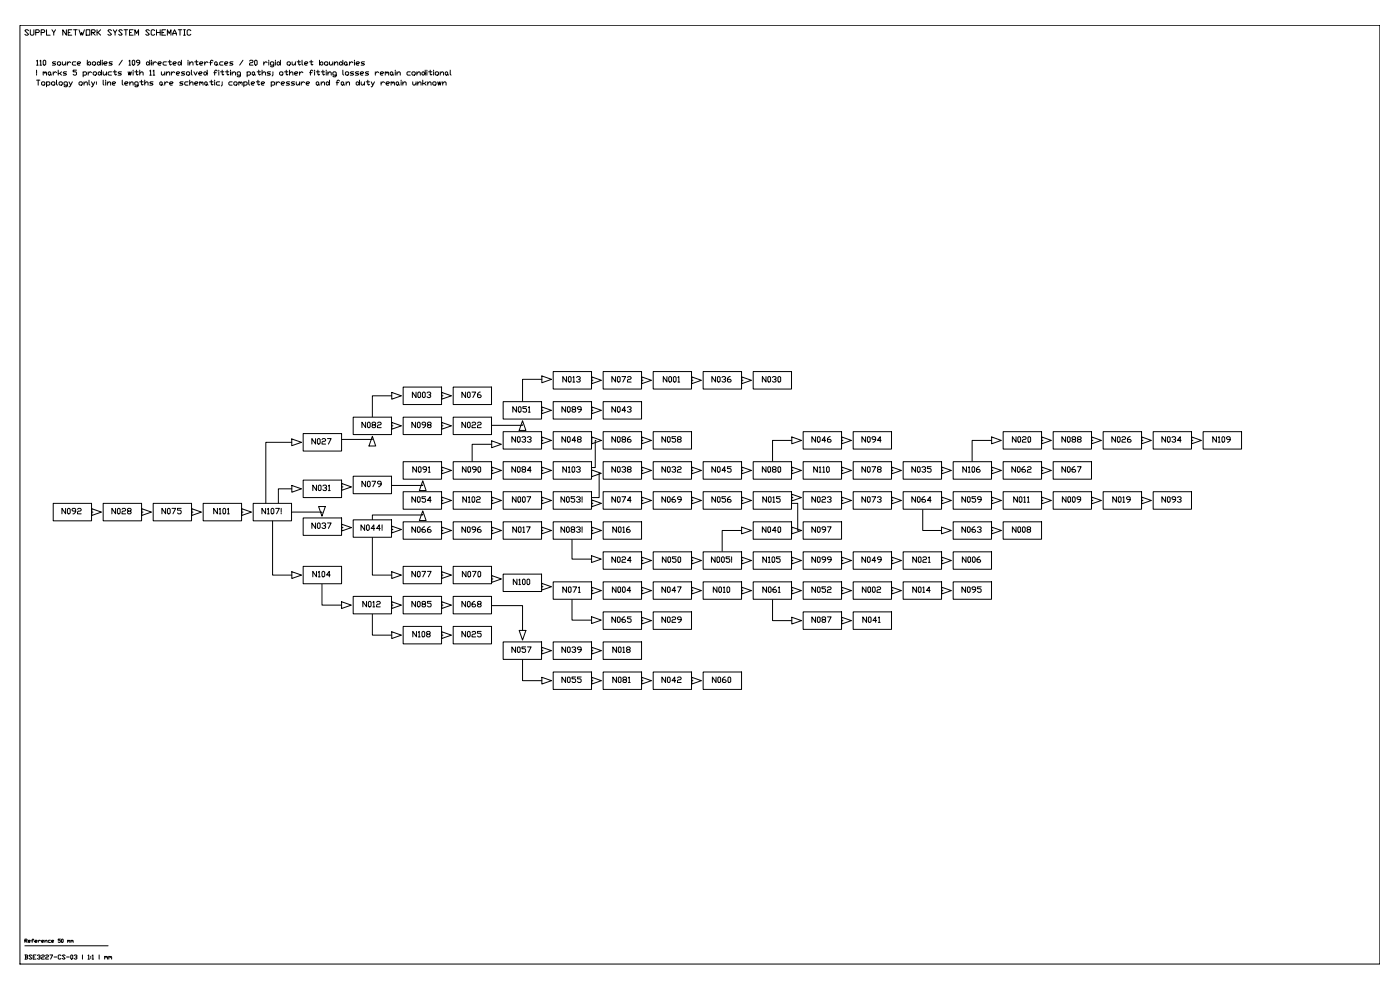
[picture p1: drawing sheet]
<svg xmlns="http://www.w3.org/2000/svg" width="841mm" height="594mm" viewBox="0 0 841 594" stroke-linecap="round" stroke-linejoin="round" font-family="sans-serif">
<!-- layer: TOPOLOGY -->
<g fill="none" stroke="#000" stroke-width=".6">
<path d="M235 238h-10a1 1 0 0 0-1 0 1 1 0 0 0 0 1v11M235 236l6 2-6 2zM242 233h23v10h-23zM265 236l6 2-6 2zM265 238h1M272 233h23v10h-23zM326 228h-11a1.1 1.1 0 0 0-1 0 1.1 1.1 0 0 0 0 1v12M326 226l5 2-5 2zM332 223h23v11h-23zM355 226l6 2-6 2zM356 228h.1M362 223h23v11h-23z"/>
<path d="M385 226l6 2-6 2zM386 228h.1M392 223h23v11h-23zM416 226l5 2-5 2zM416 228h.1M422 223h23v11h-23zM446 226l5 2-5 2zM446 228h.1M452 223h23v11h-23zM212 251h23v10h-23zM235 254l6 2-6 2zM235 256h1"/>
<path d="M242 251h23v10h-23zM265 254l6 2-6 2zM265 256h1M272 251h23v10h-23zM302 259h23v11h-23zM302 241h23v11h-23zM314 255h-18M314 253l2 6h-4zM325 244l6 2-6 3zM326 246h.1M332 259h23v11h-23zM332 241h23v11h-23z"/>
<path d="M355 244l6 2-6 3zM356 246h.1M362 241h23v11h-23zM362 259h23v11h-23zM392 259h23v11h-23zM482 259h24v11h-24zM513 259h23v11h-23zM603 259h23v11h-23zM633 259h23v11h-23zM663 259h23v11h-23zM693 259h23v11h-23zM723 259h23v11h-23z"/>
<path d="M175 266h-15v36M175 264l6 2-6 2zM182 260h23v11h-23zM224 264h-19M224 262l2 6h-4zM242 277h23v11h-23zM272 277h23v11h-23zM295 267h-10a1 1 0 0 0-1 0 1 1 0 0 0 0 1v9M295 265l6 2-6 2zM302 277h23v11h-23zM325 262l6 3-6 2zM326 265h.1"/>
<path d="M332 277h23v11h-23zM356 262l5 3-5 2zM358 265v14a1.1 1.1 0 0 1-1 2 1.1 1.1 0 0 1-1 0h-1M362 277h23v11h-23zM385 262l6 3-6 2zM386 265h.1M392 277h23v11h-23zM422 277h23v11h-23zM452 277h23v11h-23zM476 265h-11a1.1 1.1 0 0 0-1 0 1.1 1.1 0 0 0 0 1v11M476 262l5 3-5 2zM482 277h24v11h-24z"/>
<path d="M506 262l5 3-5 2zM506 265h.1M513 277h23v11h-23zM543 277h23v11h-23zM573 277h23v11h-23zM596 265h-11a1.2 1.2 0 0 0-1 0 1.2 1.2 0 0 0 0 1v11M596 262l6 3-6 2zM603 277h23v11h-23zM626 262l6 3-6 2zM626 265h1M633 277h23v11h-23zM656 262l6 3-6 2z"/>
<path d="M656 265h1M686 262l6 3-6 2zM686 265h1M716 262l6 3-6 2zM716 265h1M175 294h-6a1.1 1.1 0 0 0-2-1 1 1 0 0 0 0 2v7M175 292l6 2-6 2zM182 288h23v11h-23zM205 290l6 2-6 3zM205 292h1M212 286h23v11h-23zM242 295h23v11h-23z"/>
<path d="M254 291l-18 1M254 289l2 6h-4zM265 281l6 2-6 2zM265 299l6 2-6 2zM265 283h1M272 295h23v11h-23zM295 299l6 2-6 2zM295 281l6 2-6 2zM295 283h1M302 295h23v11h-23zM325 299l6 2-6 2zM325 281l6 2-6 2z"/>
<path d="M326 283h.1M355 282l6 2-6 2zM360 284v13a1.3 1.3 0 0 1 0 2 1.3 1.3 0 0 1-2 0h-2M362 295h23v11h-23zM385 281l6 2-6 2zM385 299l6 2-6 2zM386 283h.1M392 295h23v11h-23zM416 281l5 2-5 2zM416 299l5 2-5 2zM416 283h.1M422 295h23v11h-23z"/>
<path d="M446 299l5 2-5 2zM446 281l5 2-5 2zM446 283h.1M452 295h23v11h-23zM476 281l5 2-5 2zM476 297l5 2-5 2zM476 283h.1M476 299h.1M482 295h24v11h-24zM506 299l5 2-5 2zM506 281l5 2-5 2zM506 283h.1"/>
<path d="M513 295h23v11h-23zM536 281l5 2-5 2zM536 299l5 2-5 2zM536 283h.1M543 295h23v11h-23zM566 281l5 2-5 2zM566 299l5 2-5 2zM566 283h.1M573 295h23v11h-23zM596 281l6 2-6 2zM596 299l6 2-6 2zM596 283h.1"/>
<path d="M603 295h23v11h-23zM626 299l6 2-6 2zM626 281l6 2-6 2zM626 283h1M633 295h23v11h-23zM656 299l6 2-6 2zM663 295h23v11h-23zM686 299l6 2-6 2zM693 295h23v11h-23zM32 302h23v11h-23zM55 306l6 2-6 2zM55 308h1"/>
<path d="M62 302h23v11h-23zM85 306l6 2-6 2zM85 308h1M92 302h23v11h-23zM115 306l6 2-6 2zM115 308h1M122 302h23v11h-23zM145 306l6 2-6 2zM145 308h1M164 313v31a1 1 0 0 0 0 1 1 1 0 0 0 1 0h10M175 308h18M182 311h23v11h-23z"/>
<path d="M191 304h4l-2 6zM205 315l6 2-6 2zM205 317h1M235 316l6 2-6 2zM235 318h1M242 313h23v11h-23zM254 309h-30v3M254 307l2 6h-4zM265 317l6 2-6 2zM265 301h1M265 319h1M272 313h23v11h-23z"/>
<path d="M295 317l6 2-6 2zM295 301h1M295 319h1M302 313h23v11h-23zM325 317l6 2-6 2zM326 319h.1M326 301h.1M355 300l6 2-6 2zM355 317l6 2-6 2zM356 302h.1M356 319h.1M362 313h23v11h-23z"/>
<path d="M386 301h.1M416 301h.1M446 319h-11a1 1 0 0 0-1 0 1 1 0 0 0 0 1v11M446 317l5 2-5 2zM446 301h.1M452 313h23v11h-23zM476 317l5 2-5 2zM476 302h2a.9 .9 0 0 1 1 0 .9 .9 0 0 1 0 1l1 16M482 313h24v11h-24zM506 301h.1M536 301h.1M554 306v11a1.3 1.3 0 0 0 0 2 1.3 1.3 0 0 0 2 0h10"/>
<path d="M566 317l5 2-5 2zM566 301h.1M573 313h23v11h-23zM596 317l6 2-6 2zM596 301h.1M596 319h.1M603 313h23v11h-23zM626 301h1M656 301h1M686 301h1M224 323v22h11M344 324v10a1.3 1.3 0 0 0 0 2 1.3 1.3 0 0 0 1 0h10"/>
<path d="M355 334l6 2-6 2zM362 331h23v11h-23zM385 335l6 2-6 2zM386 337h.1M392 331h23v11h-23zM416 335l5 2-5 2zM416 337h.1M446 335l5 2-5 2zM446 337h.1M452 331h23v11h-23zM476 335l5 2-5 2zM476 337h.1"/>
<path d="M482 331h24v11h-24zM506 335l5 2-5 2zM506 337h.1M513 331h23v11h-23zM536 335l5 2-5 2zM536 337h.1M543 331h23v11h-23zM566 335l5 2-5 2zM566 337h.1M573 331h23v11h-23zM175 343l6 2-6 2zM182 340h23v11h-23z"/>
<path d="M193 351v11a1 1 0 0 0 0 1 1 1 0 0 0 2 0h10M212 358h23v11h-23zM235 343l6 2-6 2zM242 340h23v11h-23zM242 358h23v11h-23zM265 343l6 2-6 2zM265 345h1M272 358h23v11h-23zM272 340h23v11h-23zM295 346l6 2-6 2zM295 348h1M302 345h23v10h-23z"/>
<path d="M325 350l6 2-6 2zM326 352h.1M332 350h23v10h-23zM355 353l6 2-6 2zM356 355h.1M362 350h23v10h-23zM385 353l6 2-6 2zM386 355h.1M392 350h23v10h-23zM416 353l5 2-5 2zM416 355h.1M422 350h23v10h-23z"/>
<path d="M446 353l5 2-5 2zM446 355h.1M452 350h23v10h-23zM476 353l5 2-5 2zM476 355h.1M482 350h24v10h-24zM506 353l5 2-5 2zM506 355h.1M513 350h23v10h-23zM536 353l5 2-5 2zM536 355h.1M543 350h23v10h-23z"/>
<path d="M566 353l5 2-5 2zM566 355h.1M573 350h23v10h-23zM205 361l6 2-6 3zM224 369v10a2.1 2.1 0 0 0 0 3h11M235 361l6 2-6 3zM235 379l6 3-6 2zM235 363h1M242 376h23v11h-23zM265 361l6 2-6 3zM265 379l6 3-6 2zM265 363h1"/>
<path d="M272 376h23v11h-23zM296 364h18v15M312 379h4l-2 5zM344 360v11a1.3 1.3 0 0 0 0 1 1.3 1.3 0 0 0 1 1h10M355 370l6 3-6 2zM362 368h23v10h-23zM385 371l6 2-6 2zM386 373h.1M392 368h23v10h-23zM464 360v11a1.2 1.2 0 0 0 0 2 1.2 1.2 0 0 0 2 0h10M476 371l5 2-5 2zM482 368h24v10h-24z"/>
<path d="M506 371l5 2-5 2zM506 373h.1M513 368h23v10h-23zM265 382h1M302 386h23v10h-23zM314 396v11a1.3 1.3 0 0 0 0 2 1.3 1.3 0 0 0 2 0h10M325 389l6 2-6 2zM326 391h.1M332 386h23v10h-23zM355 389l6 2-6 2zM356 391h.1M362 386h23v10h-23z"/>
<path d="M326 407l5 2-5 2zM332 404h23v10h-23zM355 407l6 2-6 2zM356 409h.1M362 404h23v10h-23zM385 407l6 2-6 2zM386 409h.1M392 404h23v10h-23zM416 407l5 2-5 2zM416 409h.1M422 404h23v10h-23z"/>
</g>
<!-- layer: GAPS -->
<path d="M332 295h23v11h-23zM152 302h23v11h-23zM212 312h23v11h-23zM332 313h23v11h-23zM422 331h23v11h-23z" fill="none" stroke="#000" stroke-width=".6"/>
<!-- layer: BSA_DOC_FRAME -->
<path d="M12 15h817v564h-817z" fill="none" stroke="#000" stroke-width=".6"/>
<!-- layer: BSA_DOC_REFERENCE -->
<path d="M15 568h50" fill="none" stroke="#000" stroke-width=".6"/>
<g font-size="7.5">
<text x="21" y="41">110 source bodies / 109 directed interfaces / 20 rigid outlet boundaries</text>
<text x="21" y="47">! marks 5 products with 11 unresolved fitting paths; other fitting losses remain conditional</text>
<text x="21" y="53">Topology only: line lengths are schematic; complete pressure and fan duty remain unknown</text>
</g>
<g font-size="7.1">
<text x="216" y="258">N082</text>
<text x="246" y="258">N098</text>
<text x="276" y="258">N022</text>
<text x="186" y="268">N027</text>
<text x="247" y="285">N091</text>
<text x="277" y="285">N090</text>
<text x="306" y="285">N084</text>
<text x="337" y="285">N103</text>
<text x="366" y="285">N038</text>
<text x="397" y="285">N032</text>
<text x="427" y="285">N045</text>
<text x="457" y="285">N080</text>
<text x="488" y="285">N110</text>
<text x="516" y="285">N078</text>
<text x="546" y="285">N035</text>
<text x="577" y="285">N106</text>
<text x="607" y="285">N062</text>
<text x="637" y="285">N067</text>
<text x="187" y="296">N031</text>
<text x="246" y="303">N054</text>
<text x="277" y="303">N102</text>
<text x="307" y="303">N007</text>
<text x="336" y="303">N053!</text>
<text x="366" y="303">N074</text>
<text x="397" y="303">N069</text>
<text x="427" y="303">N056</text>
<text x="457" y="303">N015</text>
<text x="486" y="303">N023</text>
<text x="516" y="303">N073</text>
<text x="546" y="303">N064</text>
<text x="577" y="303">N059</text>
<text x="608" y="303">N011</text>
<text x="637" y="303">N009</text>
<text x="667" y="303">N019</text>
<text x="697" y="303">N093</text>
<text x="216" y="320">N044!</text>
<text x="187" y="348">N104</text>
<text x="246" y="348">N077</text>
<text x="277" y="348">N070</text>
<text x="217" y="366">N012</text>
<text x="246" y="366">N085</text>
<text x="276" y="366">N068</text>
<text x="336" y="411">N055</text>
<text x="367" y="411">N081</text>
<text x="397" y="411">N042</text>
<text x="427" y="411">N060</text>
</g>
<g font-size="6.6">
<text x="14" y="22">SUPPLY NETWORK SYSTEM SCHEMATIC</text>
<text x="337" y="231">N013</text>
<text x="366" y="231">N072</text>
<text x="397" y="231">N001</text>
<text x="427" y="231">N036</text>
<text x="457" y="231">N030</text>
<text x="247" y="240">N003</text>
<text x="276" y="240">N076</text>
<text x="307" y="249">N051</text>
<text x="336" y="249">N089</text>
<text x="366" y="249">N043</text>
<text x="306" y="267">N033</text>
<text x="336" y="267">N048</text>
<text x="366" y="267">N086</text>
<text x="397" y="267">N058</text>
<text x="486" y="267">N046</text>
<text x="516" y="267">N094</text>
<text x="607" y="267">N020</text>
<text x="637" y="267">N088</text>
<text x="667" y="267">N026</text>
<text x="697" y="267">N034</text>
<text x="727" y="267">N109</text>
<text x="216" y="294">N079</text>
<text x="36" y="310">N092</text>
<text x="66" y="310">N028</text>
<text x="96" y="310">N075</text>
<text x="127" y="310">N101</text>
<text x="156" y="310">N107!</text>
<text x="186" y="319">N037</text>
<text x="246" y="321">N066</text>
<text x="276" y="321">N096</text>
<text x="307" y="321">N017</text>
<text x="336" y="321">N083!</text>
<text x="367" y="321">N016</text>
<text x="457" y="321">N040</text>
<text x="486" y="321">N097</text>
<text x="577" y="321">N063</text>
<text x="607" y="321">N008</text>
<text x="366" y="339">N024</text>
<text x="397" y="339">N050</text>
<text x="426" y="339">N005!</text>
<text x="457" y="339">N105</text>
<text x="486" y="339">N099</text>
<text x="516" y="339">N049</text>
<text x="547" y="339">N021</text>
<text x="577" y="339">N006</text>
<text x="307" y="352">N100</text>
<text x="337" y="357">N071</text>
<text x="367" y="357">N004</text>
<text x="397" y="357">N047</text>
<text x="427" y="357">N010</text>
<text x="457" y="357">N061</text>
<text x="486" y="357">N052</text>
<text x="517" y="357">N002</text>
<text x="547" y="357">N014</text>
<text x="577" y="357">N095</text>
<text x="366" y="375">N065</text>
<text x="397" y="375">N029</text>
<text x="486" y="375">N087</text>
<text x="517" y="375">N041</text>
<text x="247" y="384">N108</text>
<text x="276" y="384">N025</text>
<text x="306" y="393">N057</text>
<text x="336" y="393">N039</text>
<text x="367" y="393">N018</text>
</g>
<text font-size="5.7" x="14" y="577">BSE3227-CS-03 | 1:1 | mm</text>
<text font-size="4.9" x="14" y="567">Reference 50 mm</text>
</svg>
